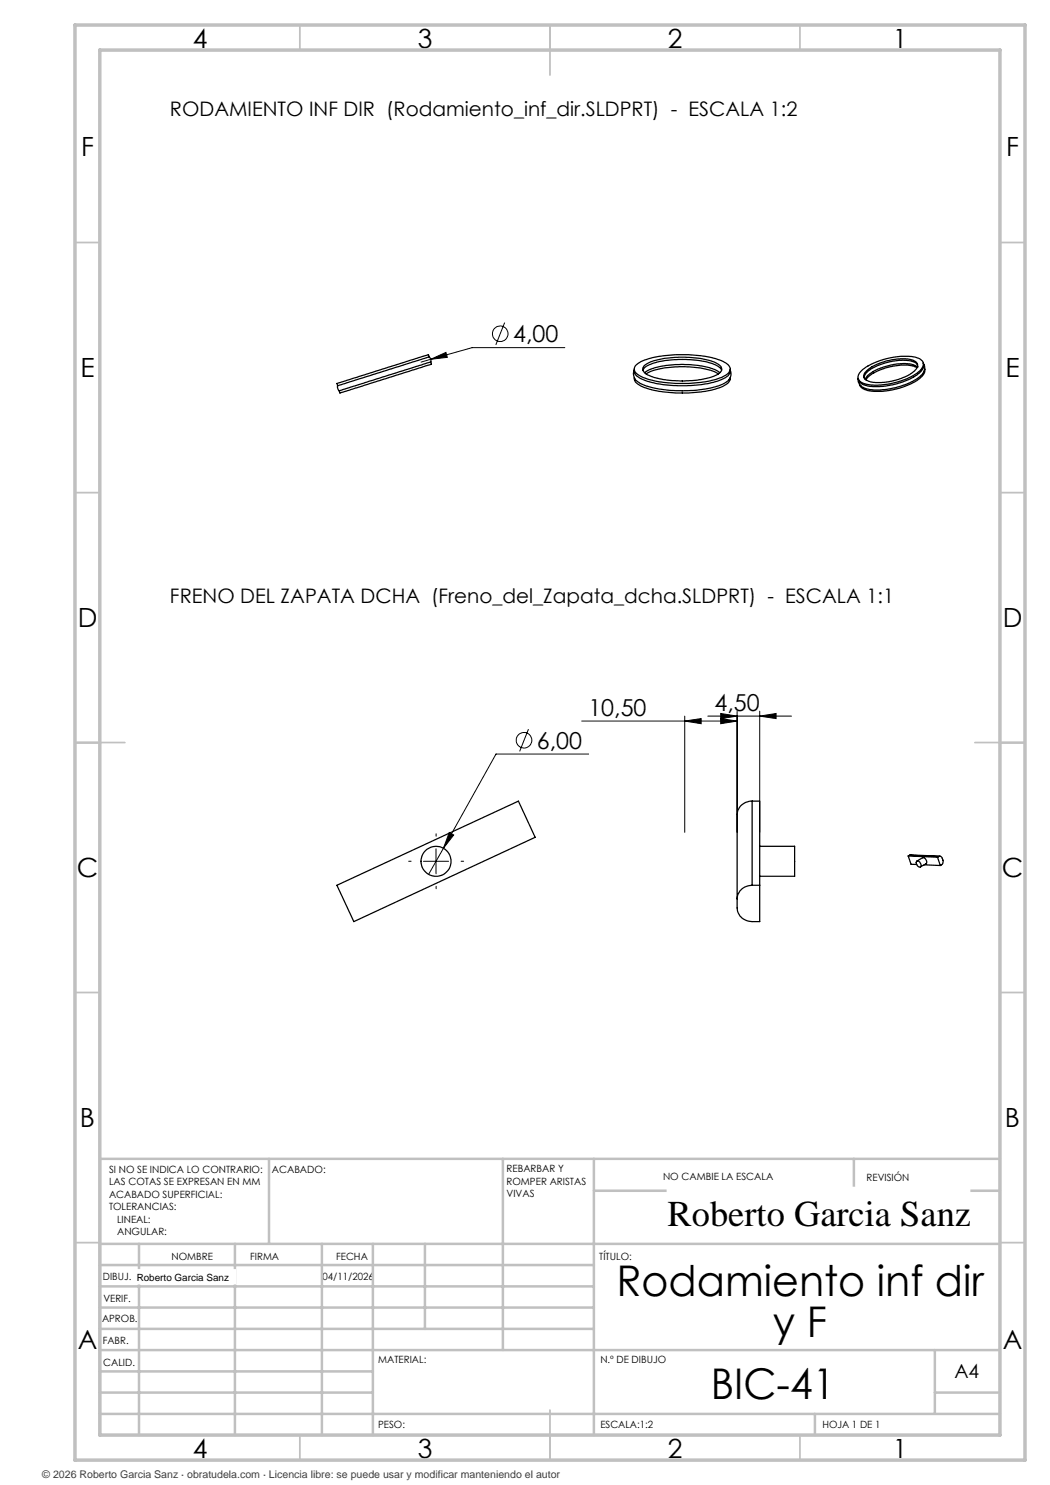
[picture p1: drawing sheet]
<svg xmlns="http://www.w3.org/2000/svg" width="210mm" height="297mm" viewBox="0 0 210 297" stroke-linecap="round" stroke-linejoin="round" font-family="sans-serif">
<g fill="none" stroke="#000" stroke-width=".2">
<path d="M86.1 71.9l3.1-1.4 .3 1zM86.1 71.9l-1.9 .5M100.9 64.5l-1.7 4.5M113 69.5h-18.6l-8.3 2.4M105.7 145.8l-1.8 4.5M116.3 144.2h31.1M117.7 150.8h-18.5l-10.5 18.8M136.9 144.2l3.3-.5v1zM136.9 143.2v23.3M141.6 143.2h16.7M144.1 142.7l3.3 .5-3.3 .5zM144.1 143.7l3.3 .5-3.3 .5z"/>
<path d="M147.4 142.2v24.3M151.9 143.2l3.3-.5v1zM151.9 142.2v24.3M84.7 172.3h5M87.2 169.8v5M88.7 169.6l-3 5.3M89.9 166.5l.8 .5-2 2.6z"/>
<circle cx="100" cy="66.7" r="1.56"/>
<circle cx="104.8" cy="148" r="1.55"/>
</g>
<path d="M82.2 172.3h-.5M87.2 167.3v-.5M87.2 177.3v.4M92.2 172.3h.5" fill="none" stroke="#000" stroke-width=".2" stroke-dasharray="15.2 1.3 1.3 1.3"/>
<g fill="none" stroke="#c0c0c0" stroke-width=".35">
<path d="M60 5v5M110 5v10M160 5v5M15 48.5h5M200 48.5h5M15 98.5h5M200 98.5h5M15 148.5h10M195 148.5h10M15 198.5h5M200 198.5h5M15 248.5h5"/>
<path d="M200 248.5h5M60 287v5M110 282v10M160 287v5"/>
</g>
<g fill="none" stroke="#c0c0c0" stroke-width=".5">
<path d="M53.8 231.8v17M100.6 231.8v38.2M118.8 231.8v55.2M118.8 238.2h81.2M170.8 231.8v6.4M200 231.8h-180v55.2M20 248.8h180M20 257.3h98.8M20 253h98.8M27.8 248.8v38.2M47 248.8v38.2M64.4 248.8v38.2"/>
<path d="M74.6 248.8v38.2M85 248.8v17M20 265.8h98.8M20 261.5h98.8M20 278.5h54.6M20 274.3h54.6M20 270h180M187 278.5h13M187 270v12.8M20 282.8h180M163 282.8v4.2"/>
</g>
<path d="M15 5h190v287h-190zM20 10h180v277h-180z" fill="none" stroke="#c0c0c0" stroke-width=".7"/>
<path d="M86.1 71.9l3.4-.4-.3-1zM89.9 166.5l-1.2 3.1 2-2.6zM144.1 142.7l3.3 .5-3.3 .5zM151.9 143.2l3.3-.5v1zM136.9 144.2l3.3-.5v1zM144.1 143.7l3.3 .5-3.3 .5z" fill="#000"/>
<g fill="none" stroke="#000" stroke-width=".25">
<path d="M67.5 77.1l.1 .6 .2 .5M85.8 71.4a.94 .94 0 0 1 .3 1M85.8 71.4l-18.3 5.7M85.8 71.4l-.2-.5-13.8 4.4-4.4 1.4 .1 .4M86.1 72.4l-18.3 5.8M86.1 72.4l.2 .4-2 .7-16.2 5.1-.3-.4M126.9 74a2.14 2.14 0 0 0 1.5 2.9 24.9 24.9 0 0 0 16.3-.1 2.06 2.06 0 0 0 1.4-2.8M126.9 73.8a1.9 1.9 0 0 0 1.5 2 25.5 25.5 0 0 0 14 .7 5.8 5.8 0 0 0 3.5-1.7l.2-.4v-.6M126.9 75.5a1.95 1.95 0 0 0 1.5 1.8 26 26 0 0 0 15.3 .3 2.83 2.83 0 0 0 2.4-1.9v-.2M127.3 72.9a12.6 12.6 0 0 1 7-1.9 21.6 21.6 0 0 1 10.6 1.5 1.31 1.31 0 0 1 .8 2.1 11.4 11.4 0 0 1-6.7 2 22 22 0 0 1-11-1.4l-.2-.1a1.24 1.24 0 0 1-.5-2.2zM128.6 74a3.8 3.8 0 0 1 2.8-1.6 22.2 22.2 0 0 1 11.7 .6l.9 .6 .3 .4M128.8 73.2a11.4 11.4 0 0 1 6.7-1.7 15.6 15.6 0 0 1 8.2 1.4 1.02 1.02 0 0 1 .7 1 1.02 1.02 0 0 1-.8 .9 18.5 18.5 0 0 1-10.2 1.2 8.4 8.4 0 0 1-4.6-1.6 .85 .85 0 0 1 0-1.2z"/>
<path d="M128.9 74.5a12.3 12.3 0 0 1 7-1.6 15.2 15.2 0 0 1 7.8 1.4l.3 .2M129.2 74.8a14.3 14.3 0 0 1 7-1.5 15.2 15.2 0 0 1 7.5 1.5M171.6 75.8l.1 .7 .5 .7M172.5 73.9a14.5 14.5 0 0 1 10.8-2.4 1.35 1.35 0 0 1 1.3 1.8 7.5 7.5 0 0 1-4.7 3 11 11 0 0 1-7.7 .1 1.3 1.3 0 0 1 .1-2.2zM173.3 74.2a11.8 11.8 0 0 1 9.3-2.2 1.15 1.15 0 0 1 .9 1 1.15 1.15 0 0 1-.6 1.2 11.7 11.7 0 0 1-9.1 2.1 1.13 1.13 0 0 1-1-.9 1.13 1.13 0 0 1 .5-1.2zM183.4 73.6a8.3 8.3 0 0 0-5.8-.1 7.5 7.5 0 0 0-4.4 2.5M183.4 73.4h.1M183.4 73.4a6.5 6.5 0 0 0-4.9-.4 9 9 0 0 0-5.3 2.5l-.2 .3M183.5 73a2.88 2.88 0 0 0-2.7-.9 11.8 11.8 0 0 0-7.5 2.4l-.4 .7-.1 .4M184.6 72.6a2.21 2.21 0 0 1-1.3 2.4 15.2 15.2 0 0 1-10.2 2.1l-1-.5-.3-.4-.2-.5M184.7 72.7a2.09 2.09 0 0 1-1 2.9 15 15 0 0 1-10.5 2.1l-1-.5M184.9 73.8a2.01 2.01 0 0 1-1.2 2 14.1 14.1 0 0 1-10.7 2.1l-.9-.5-.2-.5"/>
<path d="M67.4 177.1l36.3-16.9 3.3 7.3-36.2 16.8zM148.2 161.1a3 3 0 0 1 2.2-.9h1.5v24.1h-1.5a2.89 2.89 0 0 1-3-2.7v-18.7l.2-.8zM150.4 177.1a2.89 2.89 0 0 0-3 2.7M150.4 177.1h1.5M150.4 160.2v16.9M151.9 169.3h7v6h-7M181.6 171.2l.6 1.7h1.1M181.6 171.2l5.9 .2M181.9 171.1l6.1 .1M181.9 171.1l-.3 .1M181.9 171.1l5.8 .2M183.4 172.2l1.1-.6a.83 .83 0 0 1 .7 1.2l-1.1 .6"/>
<path d="M183.4 172.2a.75 .75 0 0 1 .7 .4 .75 .75 0 0 1-.1 .8l-.6-.3a.64 .64 0 0 1 0-.9zM184.8 173l3.3 .1M187.5 171.4l.6 1.7M187.7 171.3h.5l.4 .7-.1 .8-.4 .3M187.7 171.3l-.2 .1"/>
<circle cx="87.2" cy="172.3" r="3"/>
</g>
<g fill="#fff" stroke="#fff" stroke-width=".35">
<path d="M27.3 254h19.7v2.7h-19.7z"/>
<path d="M133.5 237.5h60.4v9.9h-60.4z"/>
</g>
<g font-size="8.5">
<text x="123.3" y="259.3">Rodamiento inf dir</text>
<text x="154.6" y="267.4">y F</text>
<text x="142.2" y="279.7">BIC-41</text>
</g>
<text font-size="7.3" x="133.5" y="245.1">Roberto Garcia Sanz</text>
<g font-size="5.3">
<text x="38.5" y="9.5">4</text>
<text x="83.5" y="9.5">3</text>
<text x="133.6" y="9.5">2</text>
<text x="178.6" y="9.5">1</text>
<text x="16.2" y="31.2">F</text>
<text x="201.2" y="31.2">F</text>
<text x="16.1" y="75.5">E</text>
<text x="201.1" y="75.5">E</text>
<text x="15.5" y="125.5">D</text>
<text x="200.5" y="125.5">D</text>
<text x="15.4" y="175.5">C</text>
<text x="200.4" y="175.5">C</text>
<text x="16" y="225.5">B</text>
<text x="201" y="225.5">B</text>
<text x="15.5" y="269.7">A</text>
<text x="200.5" y="269.7">A</text>
<text x="38.5" y="291.5">4</text>
<text x="83.5" y="291.5">3</text>
<text x="133.6" y="291.5">2</text>
<text x="178.6" y="291.5">1</text>
</g>
<g font-size="4.7">
<text x="102.6" y="68.4">4,00</text>
<text x="117.7" y="143.2">10,50</text>
<text x="142.9" y="142.2">4,50</text>
<text x="107.4" y="149.7">6,00</text>
</g>
<g font-size="4">
<text x="34" y="23.1">RODAMIENTO INF DIR (Rodamiento_inf_dir.SLDPRT) - ESCALA 1:2</text>
<text x="34" y="120.6">FRENO DEL ZAPATA DCHA (Freno_del_Zapata_dcha.SLDPRT) - ESCALA 1:1</text>
</g>
<text font-size="3.9" x="190.9" y="275.5">A4</text>
<text font-size="2.1" fill="#404040" x="8.5" y="295.6">© 2026 Roberto Garcia Sanz · obratudela.com · Licencia libre: se puede usar y modificar manteniendo el autor</text>
<g font-size="2">
<text x="21.8" y="234.6">SI NO SE INDICA LO CONTRARIO:</text>
<text x="21.8" y="237.1">LAS COTAS SE EXPRESAN EN MM</text>
<text x="21.8" y="239.6">ACABADO SUPERFICIAL:</text>
<text x="54.4" y="234.6">ACABADO:</text>
<text x="101.3" y="234.5">REBARBAR Y</text>
<text x="101.3" y="237">ROMPER ARISTAS</text>
<text x="101.3" y="239.5">VIVAS</text>
<text x="132.6" y="236">NO CAMBIE LA ESCALA</text>
<text x="173.3" y="236.2">REVISIÓN</text>
<text x="21.8" y="242.1">TOLERANCIAS:</text>
<text x="23.4" y="244.6">LINEAL:</text>
<text x="23.4" y="247.1">ANGULAR:</text>
<text x="34.3" y="252">NOMBRE</text>
<text x="50" y="251.9">FIRMA</text>
<text x="67.2" y="251.9">FECHA</text>
<text x="119.9" y="251.9">TÍTULO:</text>
<text x="20.6" y="256.1">DIBUJ.</text>
<text x="27.3" y="256.1">Roberto Garcia Sanz</text>
<text x="64.5" y="255.9">04/11/2026</text>
<text x="20.7" y="260.3">VERIF.</text>
<text x="20.4" y="264.4">APROB.</text>
<text x="20.5" y="268.8">FABR.</text>
<text x="20.7" y="273.1">CALID.</text>
<text x="75.6" y="272.5">MATERIAL:</text>
<text x="120.1" y="272.5">N.º DE DIBUJO</text>
<text x="75.6" y="285.5">PESO:</text>
<text x="120.1" y="285.6">ESCALA:1:2</text>
<text x="164.5" y="285.6">HOJA 1 DE 1</text>
</g>
</svg>
